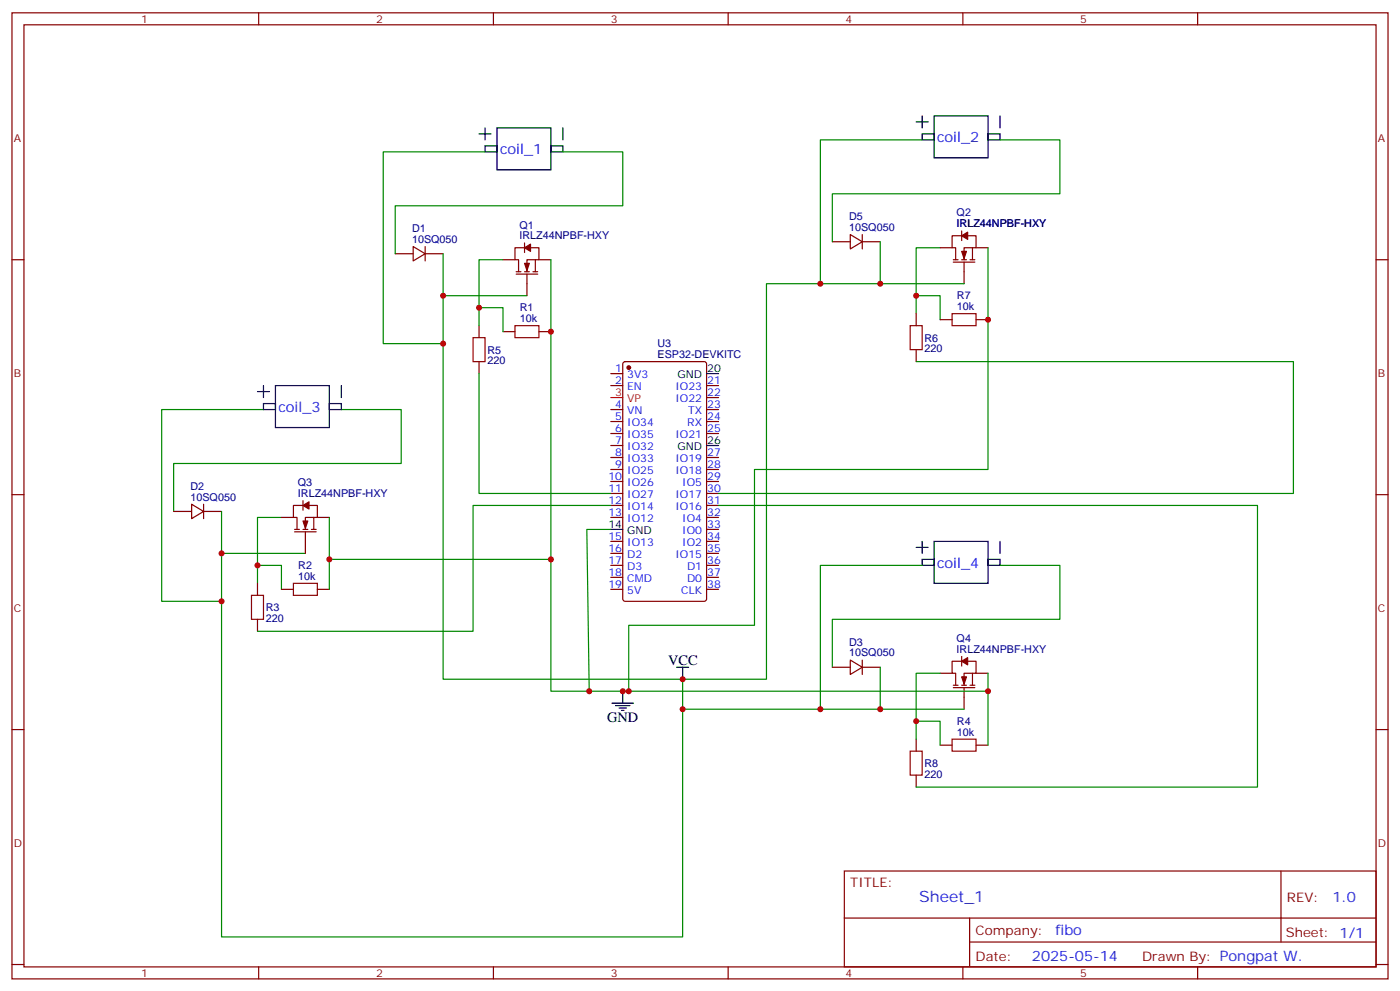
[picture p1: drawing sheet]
<svg xmlns="http://www.w3.org/2000/svg" width="412mm" height="292mm" viewBox="0 0 412 292" stroke-linecap="round" stroke-linejoin="round" font-family="sans-serif">
<g fill="none" stroke="#870000" stroke-width=".35">
<path d="M3.5 3.8h405.4v284.3h-405.4zM7.1 7.3h398.2v277.3h-398.2zM76.2 3.8v3.5M145.3 3.8v3.5M214.5 3.8v3.5M283.6 3.8v3.5M352.8 3.8v3.5M3.5 76.4h3.6M116.4 74.7h5.3M121.7 72.6l3.5 2.1-3.5 2.1zM125.2 74.7h5.3M125.2 72.6v4.2"/>
<path d="M148.2 76.4h3.5M152 80h1.5M154.5 71.5v2.8M154.5 72.9h-2.8v3.5h1.1v3.6M154.5 80h1.4M156.3 72.9h2.4v3.5h-3.5v3.6M157 80h1.4M157.7 76.4v3.6M158.7 76.4h3.6M245.2 71.2h5.3M250.5 69l3.5 2.2-3.5 2.1zM254 71.2h5.3"/>
<path d="M254 69v4.3M276.9 72.9h3.6M280.8 76.4h1.4M280.8 77.2h6.4M283.3 68v2.8M283.3 69.4h-2.8v3.5h1v3.5M283.3 76.4h1.4M284 77.2v6.3M285 69.4h2.5v3.5h-3.5v3.5M285.8 76.4h1.4M286.5 72.9v3.5M287.5 72.9h3.5"/>
<path d="M405.3 76.4h3.6M141.1 95.8v3.6M148.2 97.6h3.5M152 80.7h6.4M155.2 80.7v6.3M158.7 97.6h3.6M269.9 92.3v3.5M276.9 94.1h3.6M287.5 94.1h3.5M141.1 106.4v3.6M179.9 110h3.5M179.9 113.5h3.5"/>
<path d="M183.7 106.6l.4-.2h23.3l.7 .5v69.4l-.4 .6-23.6 .1-.6-.5-.1-69.4zM208.1 113.5h3.6M208.1 117h3.6M269.9 102.9v3.5M179.9 120.5h3.5M179.9 124.1h3.5M179.9 127.6h3.5M179.9 131.1h3.5M179.9 134.7h3.5M179.9 138.2h3.5M208.1 120.5h3.6M208.1 124.1h3.6"/>
<path d="M208.1 127.6h3.6M208.1 134.7h3.6M208.1 138.2h3.6M3.5 145.6h3.6M51.2 150.5h5.2M56.4 148.4l3.6 2.1-3.6 2.1zM60 150.5h5.3M60 148.4v4.2M82.9 152.3h3.5M86.8 155.8h1.4M86.8 156.5h6.3M89.3 147.4v2.8"/>
<path d="M89.3 148.8h-2.9v3.5h1.1v3.5M89.3 155.8h1.4M90 156.5v6.4M91 148.8h2.5v3.5h-3.5v3.5M91.7 155.8h1.4M92.4 152.3v3.5M93.5 152.3h3.5M179.9 141.7h3.5M179.9 145.2h3.5M179.9 148.8h3.5M179.9 152.3h3.5M179.9 159.3h3.5"/>
<path d="M208.1 141.7h3.6M208.1 145.2h3.6M208.1 148.8h3.6M208.1 152.3h3.6M208.1 159.3h3.6M208.1 155.8h3.6M405.3 145.6h3.6M75.8 171.7v3.5M82.9 173.5h3.5M93.5 173.5h3.5M179.9 162.9h3.5M179.9 166.4h3.5"/>
<path d="M179.9 169.9h3.5M179.9 173.5h3.5M208.1 162.9h3.6M208.1 166.4h3.6M208.1 169.9h3.6M208.1 173.5h3.6M75.8 182.3v3.5M245.2 196.4h5.3M250.5 194.3l3.5 2.1-3.5 2.1zM254 194.3v4.2M254 196.4h5.3M276.9 198.2h3.6"/>
<path d="M283.3 193.2v2.8M283.3 194.6h-2.8v3.6h1v3.5M285 194.6h2.5v3.6h-3.5v3.5M286.5 198.2v3.5M287.5 198.2h3.5M3.5 214.7h3.6M269.9 217.6v3.5M276.9 219.3h3.6M280.8 201.7h1.4M280.8 202.4h6.4M283.3 201.7h1.4M284 202.4v6.3"/>
<path d="M285.8 201.7h1.4M287.5 219.3h3.5M405.3 214.7h3.6M269.9 228.1v3.6M248.7 256.4h156.6v28.2h-156.6zM377.3 256.4v20.9M248.7 270.2h156.5M285.6 277.3h119.6M285.6 270.2v14.1M3.5 283.9h3.6M76.2 284.6v3.5M145.3 284.6v3.5"/>
<path d="M214.5 284.6v3.5M283.6 284.6v3.5M352.8 284.6v3.5M405.3 283.9h3.6"/>
</g>
<g fill="#870000" stroke="#870000" stroke-width=".35">
<path d="M154.5 72.9l1.8-1v2.1z"/>
<path d="M154.5 77.5h1.4l-.7 2.1z"/>
<path d="M283.3 69.4l1.7-1.1v2.1z"/>
<path d="M283.3 74h1.4l-.7 2.1z"/>
<path d="M283.3 194.6l1.7-1v2.1z"/>
<path d="M283.3 199.2h1.4l-.7 2.1z"/>
<path d="M89.3 148.8l1.7-1.1v2.1z"/>
<path d="M89.3 153.4h1.4l-.7 2.1z"/>
<circle cx="185.2" cy="108.2" r=".53"/>
</g>
<path d="M139.3 99.4h3.6v7h-3.6zM151.7 95.8h7v3.6h-7zM268.1 95.8h3.5v7.1h-3.5zM280.5 92.3h7v3.5h-7zM74.1 175.2h3.5v7.1h-3.5zM86.4 171.7h7.1v3.5h-7.1zM280.5 217.6h7v3.5h-7zM268.1 221.1h3.5v7h-3.5z" fill="none" stroke="#a10000" stroke-width=".35"/>
<g fill="none" stroke="#000" stroke-width=".35">
<path d="M141.1 39.4h3.5M142.9 37.6v3.6M146.4 37.6h15.9v12.4h-15.9zM165.8 37.6v3.6M269.9 35.9h3.5M271.6 39.4h3.6v1.8h-3.6zM271.6 34.1v3.5M275.2 34.1h15.8v12.4h-15.8zM291 39.4h3.6v1.8h-3.6zM294.6 34.1v3.5M142.9 42.9h3.5v1.8h-3.5zM162.3 42.9h3.5v1.8h-3.5z"/>
<path d="M75.8 115.3h3.6M77.6 118.8h3.5v1.7h-3.5zM77.6 113.5v3.5M81.1 113.5h15.9v12.3h-15.9zM97 118.8h3.5v1.7h-3.5zM100.5 113.5v3.5M208.1 110h3.6M208.1 131.1h3.6M179.9 155.8h3.5M271.6 159.3v3.6M275.2 159.3h15.8v12.4h-15.8zM294.6 159.3v3.6"/>
<path d="M269.9 161.1h3.5M271.6 164.6h3.6v1.8h-3.6zM291 164.6h3.6v1.8h-3.6zM199.3 196.4h3.5M201.1 196.4v3.5M180.3 207h6.3M181.3 207.7h4.3M182.4 208.4h2.1M183.1 209.1h.7M183.4 203.4v3.6"/>
</g>
<g fill="none" stroke="#008700" stroke-width=".35">
<path d="M142.9 44.7h-30v56.4h17.6M165.8 44.7h17.6v15.9h-67v14.1M271.6 41.2h-29.9v42.3M294.6 41.2h17.6v15.8h-67v14.2M130.5 74.7v125.2h70.6M148.2 76.4h-7.1v19.4M162.3 76.4v127h128.7v-5.2M259.3 71.2v12.3h24.7M276.9 72.9h-7v19.4M291 72.9v65.3h-68.8v45.8h-37v19.4M130.5 87h24.7M141.1 90.6h7.1v7"/>
<path d="M259.3 83.5h-33.5v116.4h-24.7M269.9 87h7v7.1M141.1 110v35.2h38.8M269.9 106.4h111.1v38.8h-169.3M77.6 120.5h-30v56.5h17.7M100.5 120.5h17.7v15.9h-67v14.1M65.3 150.5v125.3h135.8v-75.9M82.9 152.3h-7.1v19.4M97 152.3v21.2M179.9 155.8h-7l.7 47.6M179.9 148.8h-40.6v37h-63.5M211.7 148.8h158.7v82.9h-100.5"/>
<path d="M65.3 162.9h24.7M75.8 166.4h7.1v7.1M97 164.6h65.3M271.6 166.4h-29.9v42.3M294.6 166.4h17.6v15.9h-67v14.1M259.3 196.4v12.3h24.7M276.9 198.2h-7v19.4M201.1 208.7h58.2M269.9 212.3h7v7M291 203.4v15.9"/>
</g>
<path d="M179.9 117h3.5" fill="none" stroke="#f00" stroke-width=".35"/>
<g fill="#c00">
<circle cx="141.1" cy="90.6" r=".88"/>
<circle cx="269.9" cy="87" r=".88"/>
<circle cx="269.9" cy="212.3" r=".88"/>
<circle cx="291" cy="203.4" r=".88"/>
<circle cx="173.6" cy="203.4" r=".88"/>
<circle cx="162.3" cy="97.6" r=".88"/>
<circle cx="130.5" cy="101.1" r=".88"/>
<circle cx="130.5" cy="87" r=".88"/>
<circle cx="65.3" cy="162.9" r=".88"/>
<circle cx="65.3" cy="177" r=".88"/>
<circle cx="75.8" cy="166.4" r=".88"/>
<circle cx="162.3" cy="164.6" r=".88"/>
<circle cx="97" cy="164.6" r=".88"/>
<circle cx="201.1" cy="199.9" r=".88"/>
<circle cx="201.1" cy="208.7" r=".88"/>
<circle cx="259.3" cy="208.7" r=".88"/>
<circle cx="241.7" cy="208.7" r=".88"/>
<circle cx="183.4" cy="203.4" r=".88"/>
<circle cx="185.2" cy="203.4" r=".88"/>
<circle cx="291" cy="94.1" r=".88"/>
<circle cx="259.3" cy="83.5" r=".88"/>
<circle cx="241.7" cy="83.5" r=".88"/>
</g>
<text font-size="4.6" fill="#00f" x="270.8" y="265.4">Sheet_1</text>
<g font-size="4.2" fill="#00f">
<text x="276" y="41.9">coil_2</text>
<text x="147.3" y="45.4">coil_1</text>
<text x="82" y="121.3">coil_3</text>
<text x="276" y="167.2">coil_4</text>
<text x="392.5" y="265.6">1.0</text>
<text x="310.9" y="275.2">fibo</text>
<text x="304" y="283">2025-05-14</text>
</g>
<g font-size="4.2">
<text x="196.8" y="195.7">VCC</text>
<text x="178.9" y="212.6">GND</text>
</g>
<g font-size="3.9" fill="#800">
<text x="250.5" y="260.9">TITLE:</text>
<text x="379.1" y="265.6">REV:</text>
<text x="287.4" y="275.1">Company:</text>
<text x="378.7" y="275.8">Sheet: 1/1</text>
<text x="287.4" y="282.8">Date:</text>
<text x="336.4" y="282.9">Drawn By: Pongpat W.</text>
</g>
<g font-size="3.2" fill="#800">
<text x="41.6" y="6.8">1</text>
<text x="110.8" y="6.8">2</text>
<text x="179.9" y="6.8">3</text>
<text x="249.1" y="6.8">4</text>
<text x="318.2" y="6.8">5</text>
<text x="4.1" y="41.9">A</text>
<text x="405.9" y="41.9">A</text>
<text x="4.1" y="111">B</text>
<text x="405.9" y="111">B</text>
<text x="4.1" y="180.2">C</text>
<text x="405.9" y="180.2">C</text>
<text x="4.1" y="249.3">D</text>
<text x="405.9" y="249.3">D</text>
<text x="41.6" y="287.6">1</text>
<text x="110.8" y="287.6">2</text>
<text x="179.9" y="287.6">3</text>
<text x="249.1" y="287.6">4</text>
<text x="318.2" y="287.6">5</text>
</g>
<g font-size="3.2" fill="#000080">
<text x="250.1" y="64.9">D5</text>
<text x="281.8" y="63.5">Q2</text>
<text x="121.4" y="71.5">10SQ050</text>
<text x="121.4" y="68.4">D1</text>
<text x="153" y="70.4">IRLZ44NPBF-HXY</text>
<text x="153" y="67.3">Q1</text>
<text x="250.1" y="68">10SQ050</text>
<text x="281.8" y="66.9">IRLZ44NPBF-HXY</text>
<text x="281.9" y="88.1">R7</text>
<text x="153.1" y="94.8">10k</text>
<text x="153.1" y="91.7">R1</text>
<text x="281.9" y="91.3">10k</text>
<text x="272.3" y="100.6">R6</text>
<text x="143.6" y="107.2">220</text>
<text x="143.6" y="104.1">R5</text>
<text x="193.7" y="105.3">ESP32-DEVKITC</text>
<text x="193.7" y="102">U3</text>
<text x="272.3" y="103.7">220</text>
<text x="87.8" y="143.2">Q3</text>
<text x="56.1" y="147.4">10SQ050</text>
<text x="56.1" y="144.2">D2</text>
<text x="87.8" y="146.3">IRLZ44NPBF-HXY</text>
<text x="87.9" y="167.5">R2</text>
<text x="87.9" y="170.6">10k</text>
<text x="78.3" y="179.9">R3</text>
<text x="78.3" y="183.1">220</text>
<text x="250.1" y="190.1">D3</text>
<text x="281.8" y="189">Q4</text>
<text x="250.1" y="193.2">10SQ050</text>
<text x="281.8" y="192.2">IRLZ44NPBF-HXY</text>
<text x="281.9" y="213.4">R4</text>
<text x="281.9" y="216.5">10k</text>
<text x="272.3" y="225.8">R8</text>
<text x="272.3" y="228.9">220</text>
</g>
<g font-size="3.2" fill="#00f">
<text x="181.3" y="109.6">1</text>
<text x="181.3" y="113.1">2</text>
<text x="184.7" y="111.4">3V3</text>
<text x="208.3" y="113.1">21</text>
<text x="184.7" y="114.9">EN</text>
<text x="199" y="114.9">IO23</text>
<text x="199" y="118.4">IO22</text>
<text x="208.3" y="116.7">22</text>
<text x="181.3" y="120.2">4</text>
<text x="181.3" y="123.7">5</text>
<text x="184.7" y="122">VN</text>
<text x="184.7" y="125.5">IO34</text>
<text x="202.5" y="125.5">RX</text>
<text x="202.7" y="122">TX</text>
<text x="208.3" y="120.2">23</text>
<text x="208.3" y="123.7">24</text>
<text x="181.3" y="127.2">6</text>
<text x="181.3" y="130.8">7</text>
<text x="184.7" y="129">IO35</text>
<text x="199" y="129">IO21</text>
<text x="208.3" y="127.2">25</text>
<text x="181.3" y="134.3">8</text>
<text x="181.3" y="137.8">9</text>
<text x="184.7" y="132.5">IO32</text>
<text x="184.7" y="136.1">IO33</text>
<text x="199" y="136.1">IO19</text>
<text x="208.3" y="134.3">27</text>
<text x="208.3" y="137.8">28</text>
<text x="179.2" y="141.4">10</text>
<text x="184.7" y="139.6">IO25</text>
<text x="184.7" y="143.1">IO26</text>
<text x="199" y="139.6">IO18</text>
<text x="201" y="143.1">IO5</text>
<text x="208.3" y="141.4">29</text>
<text x="179.2" y="144.9">11</text>
<text x="179.2" y="148.4">12</text>
<text x="184.7" y="146.6">IO27</text>
<text x="199" y="146.6">IO17</text>
<text x="208.3" y="144.9">30</text>
<text x="208.3" y="148.4">31</text>
<text x="179.2" y="151.9">13</text>
<text x="184.7" y="150.2">IO14</text>
<text x="184.7" y="153.7">IO12</text>
<text x="199" y="150.2">IO16</text>
<text x="201" y="153.7">IO4</text>
<text x="208.3" y="151.9">32</text>
<text x="208.3" y="155.5">33</text>
<text x="179.2" y="159">15</text>
<text x="184.7" y="160.8">IO13</text>
<text x="201" y="157.2">IO0</text>
<text x="201" y="160.8">IO2</text>
<text x="208.3" y="159">34</text>
<text x="179.2" y="162.5">16</text>
<text x="179.2" y="166.1">17</text>
<text x="184.7" y="164.3">D2</text>
<text x="184.7" y="167.8">D3</text>
<text x="199" y="164.3">IO15</text>
<text x="202.4" y="167.8">D1</text>
<text x="208.3" y="162.5">35</text>
<text x="208.3" y="166.1">36</text>
<text x="179.2" y="169.6">18</text>
<text x="179.2" y="173.1">19</text>
<text x="184.7" y="171.3">CMD</text>
<text x="202.4" y="171.3">D0</text>
<text x="208.3" y="169.6">37</text>
<text x="208.3" y="173.1">38</text>
<text x="184.7" y="174.9">5V</text>
<text x="200.7" y="174.9">CLK</text>
</g>
<g font-size="3.2">
<text x="199.6" y="111.4">GND</text>
<text x="208.3" y="109.6">20</text>
<text x="208.3" y="130.8">26</text>
<text x="199.6" y="132.5">GND</text>
<text x="179.2" y="155.5">14</text>
<text x="184.7" y="157.2">GND</text>
</g>
<g font-size="3.2" fill="#f00">
<text x="181.3" y="116.7">3</text>
<text x="184.7" y="118.4">VP</text>
</g>
</svg>
